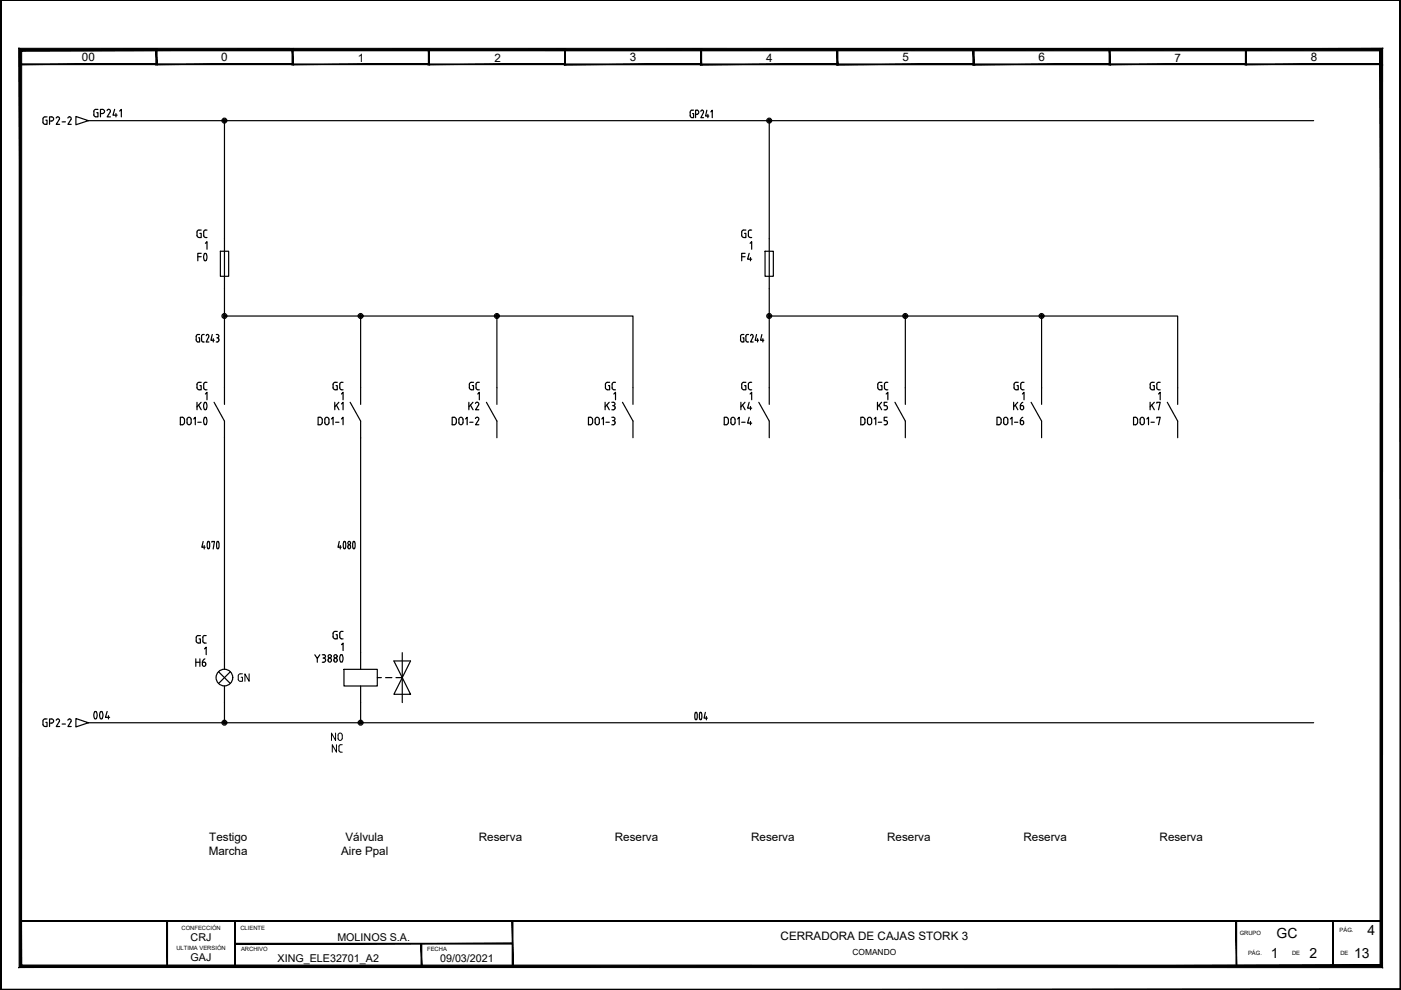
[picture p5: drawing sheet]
<svg xmlns="http://www.w3.org/2000/svg" width="297mm" height="210mm" viewBox="0 0 297 210" stroke-linecap="round" stroke-linejoin="round" font-family="sans-serif">
<g fill="#000" stroke="#000" stroke-width=".21">
<path d="M.2 -.1v.2l296.8-.2zM.2 .1l296.8-.2-.2 .2zM296.8 .1l.2 209.8v-210zM296.8 .1l.2 209.8-.2-.2zM.1 209.9h296.9l-.2-.2zM.1 209.9l.2-.2h296.5zM.1 0v209.9l.2-.2zM.1 0h.2v209.7z"/>
<path d="M4.2 13.7h29.1l-.2-.2zM4.4 13.5h28.7l-28.9 .2zM4.2 10.4v3.3l.2-.2zM4.2 10.4l.2 .2v2.9zM4.2 10.4l.2 .2 28.9-.2zM4.4 10.6l28.9-.2-.2 .2zM33.3 10.4l-.2 .2 .2 3.1zM33.1 10.6l.2 3.1-.2-.2z"/>
<path d="M33.1 13.7h29l-.1-.2zM33.2 13.5h28.8l-28.9 .2zM33.1 10.4v3.3l.1-.2zM33.1 10.4l.1 .2v2.9zM33.1 10.4l.1 .2 28.9-.2zM33.2 10.6l28.9-.2-.1 .2zM62.1 10.4l-.1 .2 .1 3.1zM62 10.6l.1 3.1-.1-.2z"/>
<path d="M62 13.7h29l-.1-.1zM62 13.7l.1-.1h28.8zM62 10.4v3.3l.1-.1zM62 10.4l.1 .2v3zM62 10.4l.1 .2 28.9-.2zM62.1 10.6l28.9-.2-.1 .2zM90.9 10.6l.1 3.1v-3.3zM90.9 10.6l.1 3.1-.1-.1z"/>
<path d="M90.8 13.7h29.1l-.2-.1zM90.8 13.7l.2-.1h28.7zM90.8 10.4v3.3l.2-.1zM90.8 10.4l.2 .2v3zM90.8 10.4l.2 .2 28.9-.2zM91 10.6l28.9-.2-.2 .2zM119.7 10.6l.2 3.1v-3.3zM119.7 10.6l.2 3.1-.2-.1z"/>
<path d="M119.7 13.7h29.1l-.2-.1zM119.7 13.7l.2-.1h28.7zM119.7 10.4v3.3l.2-.1zM119.7 10.4l.2 .2v3zM119.7 10.4l.2 .2 28.9-.2zM119.9 10.6l28.9-.2-.2 .2zM148.8 10.4l-.2 .2 .2 3.1zM148.6 10.6l.2 3.1-.2-.1z"/>
<path d="M148.6 13.7h29l-.2-.1zM148.6 13.7l.1-.1h28.7zM148.6 10.4v3.3l.1-.1zM148.6 10.4l.1 .2v3zM148.6 10.4l.1 .2 28.9-.2zM148.7 10.6l28.9-.2-.2 .2zM177.6 10.4l-.2 .2 .2 3.1zM177.4 10.6l.2 3.1-.2-.1z"/>
<path d="M177.4 13.7h29.1l-.2-.1zM177.4 13.7l.2-.1h28.7zM177.4 10.4v3.3l.2-.1zM177.4 10.4l.2 .2v3zM177.4 10.4l.2 .2 28.9-.2zM177.6 10.6l28.9-.2-.2 .2zM206.5 10.4l-.2 .2 .2 3.1zM206.3 10.6l.2 3.1-.2-.1z"/>
<path d="M206.3 13.7h29.1l-.2-.1zM206.3 13.7l.2-.1h28.7zM206.3 10.4v3.3l.2-.1zM206.3 10.4l.2 .2v3zM206.3 10.4l.2 .2 28.9-.2zM206.5 10.6l28.9-.2-.2 .2zM235.2 10.6l.2 3.1v-3.3zM235.2 10.6l.2 3.1-.2-.1z"/>
<path d="M235.2 13.7h29.1l-.2-.2zM235.2 13.7l.2-.2h28.7zM235.2 10.4v3.3l.2-.2zM235.2 10.4l.2 .2v2.9zM235.2 10.4l.2 .2 28.9-.2zM235.4 10.6l28.9-.2-.2 .2zM264.1 10.6l.2 3.1v-3.3zM264.1 10.6l.2 3.1-.2-.2z"/>
<path d="M264 13.7h29.1l-.2-.2zM264 13.7l.2-.2h28.7zM264 10.4v3.3l.2-.2zM264 10.4l.2 .2v2.9zM264 10.4l.2 .2 28.9-.2zM264.2 10.6l28.9-.2-.2 .2zM292.9 10.6l.2 3.1v-3.3zM292.9 10.6l.2 3.1-.2-.2z"/>
<path d="M4.3 195.2v.2l288.5-.2zM4.3 195.4l288.5-.2v.2z"/>
<path d="M49.8 200v.2l58.9-.2zM49.8 200.2l58.9-.2v.2z"/>
<path d="M4 205.1l288.6-.5h-288zM4 205.1l288.6-.5 .5 .6zM292.6 10.8v193.8l.5 .6zM292.6 10.8l.5-.5v194.9zM4.6 10.8h288l.5-.5zM4.1 10.2l289 .1-288.5 .5zM4.1 10.2l.5 194.4v-193.8zM4.1 10.2l.5 194.4-.6 .5z"/>
<path d="M35.4 195.3v9.6h.1zM35.4 195.3h.1v9.6z"/>
<path d="M49.7 195.3v9.6h.2zM49.7 195.3h.2v9.6z"/>
<path d="M89.3 200.1v4.8h.1zM89.3 200.1h.1v4.8z"/>
<path d="M108.6 195.3v9.6h.2zM108.6 195.3h.2v9.6z"/>
<path d="M262.1 195.3v9.6h.1zM262.1 195.3h.1v9.6z"/>
<path d="M282.5 195.3v9.6h.2zM282.5 195.3h.2v9.6z"/>
</g>
<path d="M.2 0h296.7v209.8h-296.7zM4.3 195.3h31.1v9.6h-31.1z" fill="none" stroke="#000" stroke-width=".21"/>
<g fill="none" stroke="#000" stroke-width=".25">
<path d="M293 13.6v181.7M16.1 24.7l2.6 .9-2.6 .9zM18.7 25.6h259.8M19.9 23.6v.7M20.5 23.9h.3v.9l-.7-.1-.2-.4M20.8 23.2l-.7 .1-.2 .3M21.3 24.1h.4a.43 .43 0 0 0 .5-.5 .43 .43 0 0 0-.5-.4h-.4v1.6M23.1 23.2a.35 .35 0 0 1 .3 .5l-.7 1.1h.7M23.1 23.2l-.4 .2M24.3 23.2l-.4 1.2h.9M24.6 24.1v.7M25.4 23.6l.3-.4v1.6"/>
<path d="M47.6 25.6v56.6M146.7 23.4l-.3 .2a1.39 1.39 0 0 0 .1 1.3h.2M146.7 23.4h.4M146.8 24.1h.3v.8h-.4M147.5 24.2h.3M147.8 23.4a.44 .44 0 0 1 .4 .4 .44 .44 0 0 1-.4 .4M147.8 23.4h-.3v1.5M148.9 23.3l-.3 .3M148.9 23.4l.3 .3-.6 1.2h.6M149.9 23.4l-.3 1.2h.7M150.1 24.2v.7M150.7 23.7l.3-.3v1.5"/>
<path d="M163.1 25.6v60.1M162.2 53.3h1.8v5.3h-1.8zM41.6 72.1l.3 .4M41.9 70.9l-.3 .2v1M42 70.9h.3M42.1 71.6h.2v.9h-.3M42.7 71.3v.8a.44 .44 0 0 0 .6 .4M43.3 70.9l-.4 .1-.2 .3M43.7 71.2l.3-.3 .3 .4-.6 1.2h.6M45 70.9l-.3 1.3h.7M45.2 71.8v.7M45.9 70.9l.5 .2v.3l-.3 .2"/>
<path d="M46 71.6h.1M46.1 71.6a.47 .47 0 0 1 .3 .6 .47 .47 0 0 1-.5 .3M47.6 67h86.6v18.7M76.5 67v18.7M105.4 67v18.7M157.5 71.6h.2v.9l-.5-.1-.2-.3M157.7 70.9h-.4l-.3 .2v1M158.1 72.1l.4 .4M158.1 71.3v.8M158.5 70.9l-.4 .4M158.5 70.9h.2M158.5 72.5h.2"/>
<path d="M159.1 71.2l.3-.3 .3 .2-.1 .4-.5 1h.6M160.4 70.9l-.3 1.3h.7M160.6 71.8v.7M161.5 70.9l-.2 1.3h.7M161.7 71.8v.7M163.1 67h86.6v18.7M191.9 67v18.7M220.8 67v18.7M47.6 89.3v52.6M67.4 88.5h.7a1.08 1.08 0 0 1 .1 1.3l-.1 .2-.7 .1zM68.9 89.6a.43 .43 0 0 0 .4 .5 .43 .43 0 0 0 .4-.5M70.3 88.8l.3-.3v1.6"/>
<path d="M72.4 88.8l.3-.3v1.6M74.2 85.3l2.3 4v52.6M96.7 88.9l-.2-.4h-.6v1.6l.6-.1 .2-.4M97.3 89.6a.43 .43 0 0 0 .4 .5 .43 .43 0 0 0 .5-.5M98.7 88.8l.3-.3v1.6M101.5 89l-.7 1.1h.7M103.1 85.3l2.3 4v3.5M125.6 88.9l-.2-.4h-.6v1.6l.6-.1 .2-.4M125.7 89v.6M126.2 89.6a.43 .43 0 0 0 .4 .5 .43 .43 0 0 0 .4-.5M127.6 88.8l.3-.3v1.6M129.7 90.1h.4"/>
<path d="M130.4 89.7l-.4 .4M132 85.3l2.2 4v3.5M154.4 88.9l-.2-.4h-.6v1.6l.6-.1 .2-.4M154.4 89v.6M155 89.6a.43 .43 0 0 0 .4 .5 .43 .43 0 0 0 .4-.5M156.4 88.8l.3-.3v1.6M159.1 89.4v.7M160.9 85.3l2.2 4v3.5M182.5 88.5h.6a1.08 1.08 0 0 1 .2 1.3l-.2 .2-.6 .1zM183.9 89.6a.43 .43 0 0 0 .5 .5 .43 .43 0 0 0 .4-.5M185.3 88.8l.4-.3v1.6M188.1 89.7l-.1 .3-.5 .1"/>
<path d="M189.7 85.3l2.2 4v3.5M218.6 85.3l2.2 4v3.5M241.2 88.9l-.3-.4h-.6v1.6l.6-.1 .3-.4M241.2 89v.6M241.7 89.6a.43 .43 0 0 0 .5 .5 .43 .43 0 0 0 .4-.5M243.1 88.8l.4-.3v1.6M245.3 88.7v-.2h.7l-.4 1.6M247.5 85.3l2.2 4v3.5M43.1 114.8l-.3 1.2h.7M43.3 115.7v.7M44.1 114.8a1 1 0 0 1 .1 1.6l-.3-.8zM44.9 115v-.2h.6l-.3 1.6"/>
<path d="M46.1 114.8a1 1 0 0 1 .1 1.6l-.3-.8zM71.9 114.8l-.2 1.2h.7M72.1 115.7v.7M73 114.8a1 1 0 0 1 0 1.6l-.2-.8zM73.8 115.8l.1-.3a.39 .39 0 0 1 .4 .4 .39 .39 0 0 1-.4 .4l-.1-.3M73.8 115.9v.1M75 114.8a1 1 0 0 1 0 1.6l-.3-.8zM66.7 138.8l.6 .8 .5-.8M67.3 139.6v.8M68.3 138.8h.4M68.5 139.5h.2M68.7 138.8a.35 .35 0 0 1 .3 .4 .35 .35 0 0 1-.3 .3l.3 .2v.4l-.3 .3"/>
<path d="M70.8 139.7a.38 .38 0 0 1 .6 0 .38 .38 0 0 1 0 .5 .38 .38 0 0 1-.6 0zM72.2 138.9l.2-.1a1.08 1.08 0 0 1 0 1.6l-.2-.1a1.49 1.49 0 0 1 0-1.4zM85.3 138.4v10.6M18.7 153.2h259.8M46.3 142.4l2.5 2.5M47.6 145.4v7.8M48.8 142.4l-2.5 2.5M68.3 140.4h.4M72.9 141.9h7.1v3.6h-7.1zM76.5 145.5v7.7M80 143.7h.9M81.8 143.7h1.3"/>
<path d="M83.5 140.1h3.5l-1.7 3.6zM84 143.7h1.3M85.3 143.7l1.7 3.5h-3.5z"/>
<circle cx="47.6" cy="25.6" r=".52"/>
<circle cx="47.6" cy="25.6" r=".31"/>
<circle cx="47.6" cy="25.6" r=".16"/>
<circle cx="163.1" cy="25.6" r=".52"/>
<circle cx="163.1" cy="25.6" r=".31"/>
<circle cx="163.1" cy="25.6" r=".16"/>
<circle cx="47.6" cy="67" r=".52"/>
<circle cx="47.6" cy="67" r=".31"/>
<circle cx="47.6" cy="67" r=".16"/>
<circle cx="76.5" cy="67" r=".52"/>
<circle cx="76.5" cy="67" r=".31"/>
<circle cx="76.5" cy="67" r=".16"/>
<circle cx="105.3" cy="67" r=".52"/>
<circle cx="105.3" cy="67" r=".31"/>
<circle cx="105.3" cy="67" r=".16"/>
<circle cx="163.1" cy="67" r=".52"/>
<circle cx="163.1" cy="67" r=".31"/>
<circle cx="163.1" cy="67" r=".16"/>
<circle cx="191.9" cy="67" r=".52"/>
<circle cx="191.9" cy="67" r=".31"/>
<circle cx="191.9" cy="67" r=".16"/>
<circle cx="220.8" cy="67" r=".52"/>
<circle cx="220.8" cy="67" r=".31"/>
<circle cx="220.8" cy="67" r=".16"/>
<circle cx="74" cy="115.1" r=".32"/>
<circle cx="69.9" cy="140" r=".41"/>
<circle cx="69.9" cy="139.2" r=".35"/>
<circle cx="71.1" cy="139.2" r=".35"/>
<circle cx="47.6" cy="143.7" r="1.77"/>
<circle cx="47.6" cy="153.2" r=".52"/>
<circle cx="47.6" cy="153.2" r=".31"/>
<circle cx="47.6" cy="153.2" r=".16"/>
<circle cx="76.5" cy="153.2" r=".52"/>
<circle cx="76.5" cy="153.2" r=".31"/>
<circle cx="76.5" cy="153.2" r=".16"/>
</g>
<g font-size="6.6">
<text x="39.9" y="88.9">K0</text>
<text x="16.6" y="154.5">004</text>
</g>
<g font-size="6.2">
<text x="39.9" y="57.2">F0</text>
<text x="144.6" y="154.5">004</text>
</g>
<g font-size="4.9">
<text x="40.9" y="84">GC</text>
<text x="69.8" y="84">GC</text>
<text x="98.8" y="84">GC</text>
<text x="127.4" y="84">GC</text>
<text x="156.3" y="84">GC</text>
<text x="185.2" y="84">GC</text>
<text x="214.1" y="84">GC</text>
<text x="243.1" y="84">GC</text>
<text x="74.1" y="88.2" transform="rotate(-90 74.1 88.2)">K1</text>
<text x="98.4" y="88.2">K2</text>
<text x="127.4" y="88.2">K3</text>
<text x="156.3" y="88.2">K4</text>
<text x="185.2" y="88.2">K5</text>
<text x="214.1" y="88.2">K6</text>
<text x="243.1" y="88.2">K7</text>
<text x="210.3" y="91.4">DO1-6</text>
<text x="40.6" y="137.6">GC</text>
<text x="40.6" y="142.5">H6</text>
<text x="49.7" y="145.7">GN</text>
<text x="69.5" y="160.9">NC</text>
</g>
<g font-size="4.4">
<text x="8.1" y="27.5">GP2-2</text>
<text x="40.9" y="51.5">GC</text>
<text x="156.3" y="51.5">GC</text>
<text x="156.3" y="56.4">F4</text>
<text x="69.8" y="136.5">GC</text>
<text x="8.1" y="155.2">GP2-2</text>
</g>
<g font-size="3">
<text x="269.4" y="203.1">1</text>
<text x="270.7" y="199">GC</text>
<text x="277.7" y="203.1">2</text>
<text x="287.1" y="203.1">13</text>
<text x="289.9" y="198.3">4</text>
</g>
<g font-size="2.5">
<text x="17.4" y="13">00</text>
<text x="46.9" y="13">0</text>
<text x="75.9" y="13.1">1</text>
<text x="104.9" y="13.1">2</text>
<text x="133.5" y="13">3</text>
<text x="162.4" y="13.1">4</text>
<text x="191.4" y="13">5</text>
<text x="220.2" y="13">6</text>
<text x="249" y="13.1">7</text>
<text x="277.9" y="13">8</text>
<text x="44.4" y="178.3">Testigo</text>
<text x="73.3" y="178.3">Válvula</text>
<text x="101.5" y="178.3">Reserva</text>
<text x="130.4" y="178.3">Reserva</text>
<text x="159.3" y="178.3">Reserva</text>
<text x="188.1" y="178.3">Reserva</text>
<text x="217" y="178.3">Reserva</text>
<text x="245.9" y="178.3">Reserva</text>
<text x="44.2" y="181.2">Marcha</text>
<text x="72.3" y="181.3">Aire Ppal</text>
<text x="165.5" y="199.4">CERRADORA DE CAJAS STORK 3</text>
</g>
<g font-size="2.3">
<text x="40.4" y="199.5">CRJ</text>
<text x="40.4" y="203.7">GAJ</text>
<text x="58.9" y="203.9">XING_ELE32701_A2</text>
<text x="71.5" y="199.5">MOLINOS S.A.</text>
<text x="93.3" y="203.9">09/03/2021</text>
</g>
<text font-size="1.8" x="180.7" y="202.5">COMANDO</text>
<g font-size="1.2">
<text x="38.5" y="197.1">CONFECCIÓN</text>
<text x="51" y="197.1">CLIENTE</text>
<text x="284" y="197.7">PÁG.</text>
<text x="37.4" y="201.4">ULTIMA VERSIÓN</text>
<text x="51.1" y="201.6">ARCHIVO</text>
<text x="90.6" y="201.6">FECHA</text>
<text x="262.8" y="198.2">GRUPO</text>
<text x="264.6" y="202.5">PÁG.</text>
<text x="273.9" y="202.5">DE</text>
<text x="284.2" y="202.5">DE</text>
</g>
</svg>
